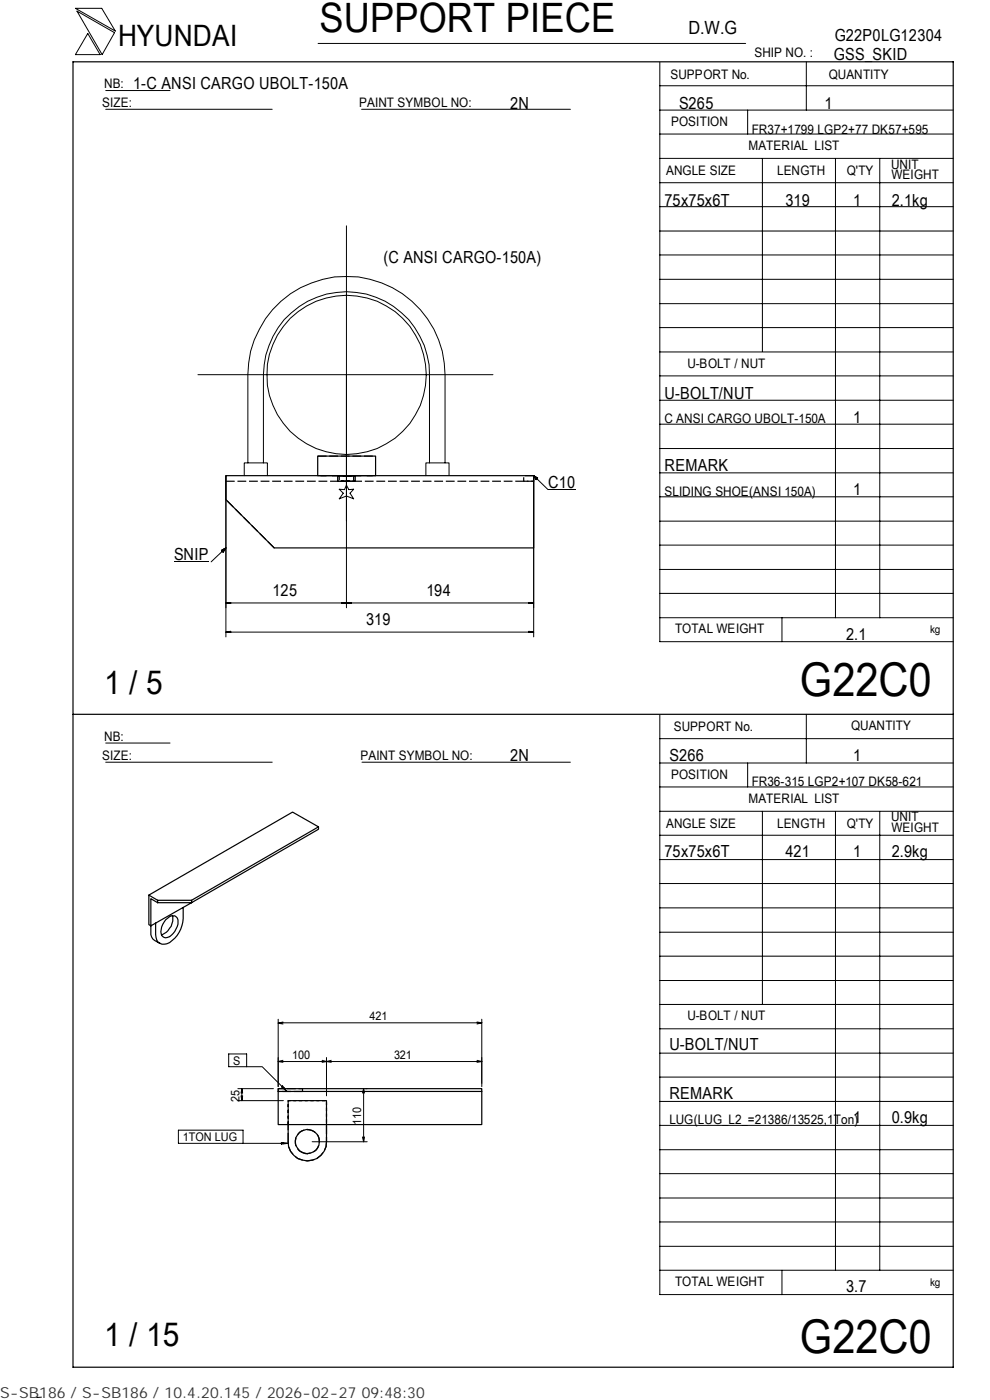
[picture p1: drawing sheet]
<svg xmlns="http://www.w3.org/2000/svg" width="210mm" height="297mm" viewBox="0 0 210 297" stroke-linecap="round" stroke-linejoin="round" font-family="sans-serif">
<g fill="none" stroke="#000" stroke-width=".21">
<path d="M16 1.8h5.6l2.9 4.8zM16.3 2.4l8 4.5-2.6 4.7zM18.6 7.1l2.6 4.5h-5.2zM22.4 19.2h13.7M67.5 9.2h90.6M139.9 18.2h62.3M139.9 13.2v122.9h62.3M171 13.1v10.3M22.4 23.2h35.3M76.7 23.2h44.3M139.9 38.8h62.3M139.9 33.6h62.3"/>
<path d="M139.9 28.4h62.3M139.9 23.4h62.3M158.6 23.4v5M161.7 33.6v41M177.2 33.7v97.4M186.6 33.7v97.4M73.5 47.9v81M139.9 59.3h62.3M139.9 54.1h62.3M139.9 49h62.3M139.9 43.8h62.3M42 79.5h62.6"/>
<path d="M139.9 79.7h62.3M139.9 74.7h62.3M139.9 69.5h62.3M139.9 64.4h62.3M52.6 98.2v-18.7a20.9 20.9 0 0 1 20.9-20.8 20.9 20.9 0 0 1 20.9 20.8v18.7M55.9 98.2v-18.7a17.6 17.6 0 0 1 17.6-17.6 17.6 17.6 0 0 1 17.6 17.6v18.7M139.9 95.2h62.3M139.9 90h62.3M139.9 84.9h62.3M36.9 119.2h7.4M47 116.7l.9-.5-.6 1zM47.9 100.9v34.2"/>
<path d="M47.9 116.2l-3.1 3M51.8 100.9v-2.7h4.9v2.7M72 103.8l1.1 .1 .4-1 .5 1 1-.1-.8 .8 .8 1.2-1.5-.6-1.5 .6 .8-1.2zM90.3 100.9v-2.7h4.9v2.7M113.2 100.9l.8 .5-.3 .4zM113.2 100.9l3 3h5.9M113.2 100.9v34.2M139.9 100.3h62.3M139.9 115.6h62.3M139.9 110.6h62.3M139.9 105.4h62.3M47.9 127.9l1-.1v.2z"/>
<path d="M47.9 134.1l1-.2v.3zM47.9 134.1h65.3M48.6 127.8v.2M48.6 134v.2M72.5 127.8l2 .2v-.2l-2 .2zM72.8 127.8v.2M74.2 127.8v.2M112.2 127.8l1 .1-1 .1zM112.2 133.9l1 .2-1 .1zM112.4 127.8v.2M112.4 134v.2M113.2 127.9h-65.3"/>
<path d="M139.9 131.1h62.3M139.9 125.9h62.3M139.9 120.8h62.3M165.9 131.1v5M22.4 157.6h13.7M139.9 151.7v122.9h62.3M139.9 156.7h62.3M171 151.5v10.4M22.4 161.7h35.3M76.8 161.7h44.2M139.9 177.2h62.3M139.9 172.1h62.3"/>
<path d="M139.9 167h62.3M139.9 161.9h62.3M158.6 161.9v5.1M161.7 172.1v41M177.2 172.2v97.3M186.6 172.2v97.3M139.9 182.4h62.3M139.9 197.8h62.3M139.9 192.6h62.3M139.9 187.4h62.3M59 217h43.2M59 216.2v14.3"/>
<path d="M60 216.8l-1 .3 1 .1M101.2 216.8l1 .2M102.2 216.2v14.3M102.2 217l-1 .2M139.9 218.3h62.3M139.9 213.1h62.3M139.9 208h62.3M139.9 202.9h62.3M48.5 223.6h3.8v2.7h-3.8zM50.5 231h7.5M50.5 233.5h9.6M51.1 232.5l.2 1"/>
<path d="M51.3 231l-.2 .9M51.3 231l.2 .9M51.3 231v2.5M51.5 232.5l-.2 1M52.3 226.3h3.3l5.3 5.3M59 225.2l1 .2M59 225.2h43.2M59.9 230.4l1 1.2-1.1-1zM60 224.9l-1 .3M60.3 230.8l-.2 .2M68.3 224.9l.9 .3M69.2 224.4v8.1"/>
<path d="M69.2 225.2l-.9 .2M69.2 225.2l1.1 .2M70.3 224.9l-1.1 .3M77.1 231l-.2 .9M77.1 231l.2 .9M77.1 231v11.2M77.5 231h.4M101.2 224.9l1 .3M102.2 225.2l-1 .2M139.9 238.7h62.3M139.9 233.7h62.3M139.9 228.5h62.3"/>
<path d="M139.9 223.4h62.3M51.6 242.6v-2.8h-13.8v2.8h23.3M59.7 242.4l1.4 .2-1.4 .1zM60.1 242.5v.1M66.2 242.2h11.7M76.9 241.2l.2 1M77.3 241.2l-.2 1M139.9 259.2h62.3M139.9 254.2h62.3M139.9 249h62.3M139.9 243.9h62.3M139.9 269.5h62.3"/>
<path d="M139.9 264.4h62.3M165.9 269.5v5.1M8.8 296.4l-1 .1"/>
<circle cx="73.5" cy="79.5" r="16.9"/>
</g>
<g fill="none" stroke="#000" stroke-width=".25">
<path d="M15.5 13.1h186.7v277h-186.7zM47.9 100.9h65.3v15.3h-55l-10.3-10.2zM67.4 100.9v-4.1h12.3v4.1M15.5 151.5h186.7M67.6 175.4l-5.5-3.1-30.5 17.6v6.3l.4 .2v1.3a2.26 2.26 0 0 0 1.9 2.4 1.92 1.92 0 0 1-.9-1.8v-2.5M31.6 189.9l1.8 1.1M33.4 191h7.2v.5h-7.2zM35.1 195.1a2.13 2.13 0 0 1 2-.8 1.65 1.65 0 0 1 .5 2.3 2.8 2.8 0 0 1-2.8 2.3 1.71 1.71 0 0 1-.5-2.2zM36.6 194.3a3.4 3.4 0 0 1-2.3 4M38.9 192.5a7.8 7.8 0 0 1-1.8 6.5 3.2 3.2 0 0 1-2.7 1.3l-.5-.2M40.6 191l27-15.6v.5l-35.6 20.5v-5.7l1.4 .8M59 231.6v7h43.2v-7"/>
<path d="M59 231h5.2v.6h-5.2zM61.1 238.6v3.6a4.1 4.1 0 0 0 4.1 4.1 4.1 4.1 0 0 0 4-4.1v-3.6M64.2 231h38v.6h-38"/>
<circle cx="65.2" cy="242.2" r="2.56"/>
</g>
<path d="M72 100.9h3M75 102.1h-3" fill="none" stroke="#000" stroke-width=".25" stroke-dasharray="1.7 .5" stroke-linecap="butt"/>
<g fill="none" stroke="#000" stroke-width=".25" stroke-dasharray="1.9 .6" stroke-linecap="butt">
<path d="M67.4 96.8h12.3M47.9 102.1h65.3M58.2 116.2l-10.3-10.2M67.4 100.9h12.3h-12.3M71.6 100.9h3.7M74.6 100.9h.4v1.2h-3v-1.2h2.6M75.2 100.9h.1v1.2h-3.7v-1.2h3.6M75.3 102.1h-3.7M113.2 100.9h-2.1v1.2h2.1v-1.2M59 231.6v-.6h5.2M61.1 238.6v-5.1h8.1v5.1M64.2 231.6h-5.2"/>
<path d="M61.1 242.2v-8.7h8.1v8.7M64.1 244.5a2.57 2.57 0 0 0 3.6-2 2.57 2.57 0 0 0-3-2.8 2.57 2.57 0 0 0-1.8 3.7l.5 .7 .7 .4M69.2 242.2a4.1 4.1 0 0 1-4 4.1 4.1 4.1 0 0 1-4.1-4.1"/>
</g>
<path d="M47 116.3h.9v.9h-.9zM113.3 101h.7v.8h-.7z" fill="#000"/>
<g font-size="9.9">
<text x="169.7" y="147.6">G22C0</text>
<text x="169.7" y="286.9">G22C0</text>
</g>
<text font-size="8.6" x="67.7" y="6.9">SUPPORT PIECE</text>
<g font-size="7">
<text x="22.1" y="147.2">1 / 5</text>
<text x="22.1" y="285.6">1 / 15</text>
</g>
<text font-size="6.3" x="25.1" y="9.8">HYUNDAI</text>
<text font-size="3.9" x="146" y="7.3">D.W.G</text>
<g font-size="3.5">
<text x="177" y="8.7">G22P0LG12304</text>
<text x="176.9" y="12.8">GSS_SKID</text>
<text x="28.3" y="19">1-C ANSI CARGO UBOLT-150A</text>
<text x="108.2" y="23.1">2N</text>
<text x="144" y="23.1">S265</text>
<text x="174.8" y="23.1">1</text>
<text x="141" y="43.6">75x75x6T</text>
<text x="166.6" y="43.6">319</text>
<text x="180.9" y="43.6">1</text>
<text x="189.1" y="43.6">2.1kg</text>
<text x="81.4" y="55.9">(C ANSI CARGO-150A)</text>
<text x="141" y="84.6">U-BOLT/NUT</text>
<text x="180.9" y="89.7">1</text>
<text x="141" y="99.9">REMARK</text>
<text x="116.2" y="103.5">C10</text>
<text x="180.9" y="105.1">1</text>
<text x="36.9" y="118.8">SNIP</text>
<text x="57.8" y="126.4">125</text>
<text x="90.4" y="126.4">194</text>
<text x="77.6" y="132.6">319</text>
<text x="179.5" y="135.8">2.1</text>
<text x="108.2" y="161.4">2N</text>
<text x="142" y="161.4">S266</text>
<text x="180.9" y="161.4">1</text>
<text x="141" y="181.9">75x75x6T</text>
<text x="166.6" y="181.9">421</text>
<text x="180.9" y="181.9">1</text>
<text x="189.1" y="181.9">2.9kg</text>
<text x="142" y="222.8">U-BOLT/NUT</text>
<text x="142" y="233.1">REMARK</text>
<text x="180.9" y="238.3">1</text>
<text x="189.1" y="238.3">0.9kg</text>
<text x="179.5" y="274.1">3.7</text>
</g>
<text font-size="3.2" fill="#323232" x="0" y="296.6">S-SB186 / S-SB186 / 10.4.20.145 / 2026-02-27 09:48:30</text>
<g font-size="2.8">
<text x="142.2" y="16.8">SUPPORT No.</text>
<text x="160" y="12.2">SHIP NO. :</text>
<text x="175.8" y="16.7">QUANTITY</text>
<text x="21.7" y="22.8">SIZE:</text>
<text x="22.1" y="18.7">NB:</text>
<text x="76.2" y="22.8">PAINT SYMBOL NO:</text>
<text x="142.3" y="26.8">POSITION</text>
<text x="159.4" y="28.4">FR37+1799 LGP2+77 DK57+595</text>
<text x="158.8" y="31.7">MATERIAL LIST</text>
<text x="189" y="35.8">UNIT</text>
<text x="141.3" y="37.2">ANGLE SIZE</text>
<text x="164.8" y="37.1">LENGTH</text>
<text x="179.6" y="37.1">Q'TY</text>
<text x="189.1" y="38">WEIGHT</text>
<text x="145.8" y="78">U-BOLT / NUT</text>
<text x="141" y="89.8">C ANSI CARGO UBOLT-150A</text>
<text x="141" y="105.2">SLIDING SHOE(ANSI 150A)</text>
<text x="143.2" y="134.4">TOTAL WEIGHT</text>
<text x="142.9" y="155">SUPPORT No.</text>
<text x="180.5" y="154.9">QUANTITY</text>
<text x="21.7" y="161.3">SIZE:</text>
<text x="22.1" y="157.1">NB:</text>
<text x="76.5" y="161.2">PAINT SYMBOL NO:</text>
<text x="142.3" y="165.3">POSITION</text>
<text x="159.4" y="166.7">FR36-315 LGP2+107 DK58-621</text>
<text x="158.8" y="170.3">MATERIAL LIST</text>
<text x="141.3" y="175.7">ANGLE SIZE</text>
<text x="164.8" y="175.6">LENGTH</text>
<text x="179.6" y="175.6">Q'TY</text>
<text x="189" y="174.2">UNIT</text>
<text x="189.1" y="176.5">WEIGHT</text>
<text x="145.8" y="216.5">U-BOLT / NUT</text>
<text x="142" y="238.4">LUG(LUG_L2_=21386/13525,1Ton)</text>
<text x="143.2" y="272.9">TOTAL WEIGHT</text>
</g>
<g font-size="2.5">
<text x="78.4" y="216.5">421</text>
<text x="49.4" y="225.9">S</text>
<text x="62" y="224.7">100</text>
<text x="83.6" y="224.7">321</text>
<text x="50.8" y="233.8" transform="rotate(-90 50.8 233.8)">25</text>
<text x="76.6" y="238.8" transform="rotate(-90 76.6 238.8)">110</text>
<text x="38.8" y="242.1">1TON LUG</text>
</g>
<g font-size="2.3">
<text x="197.3" y="134.3">kg</text>
<text x="197.3" y="272.8">kg</text>
</g>
</svg>
